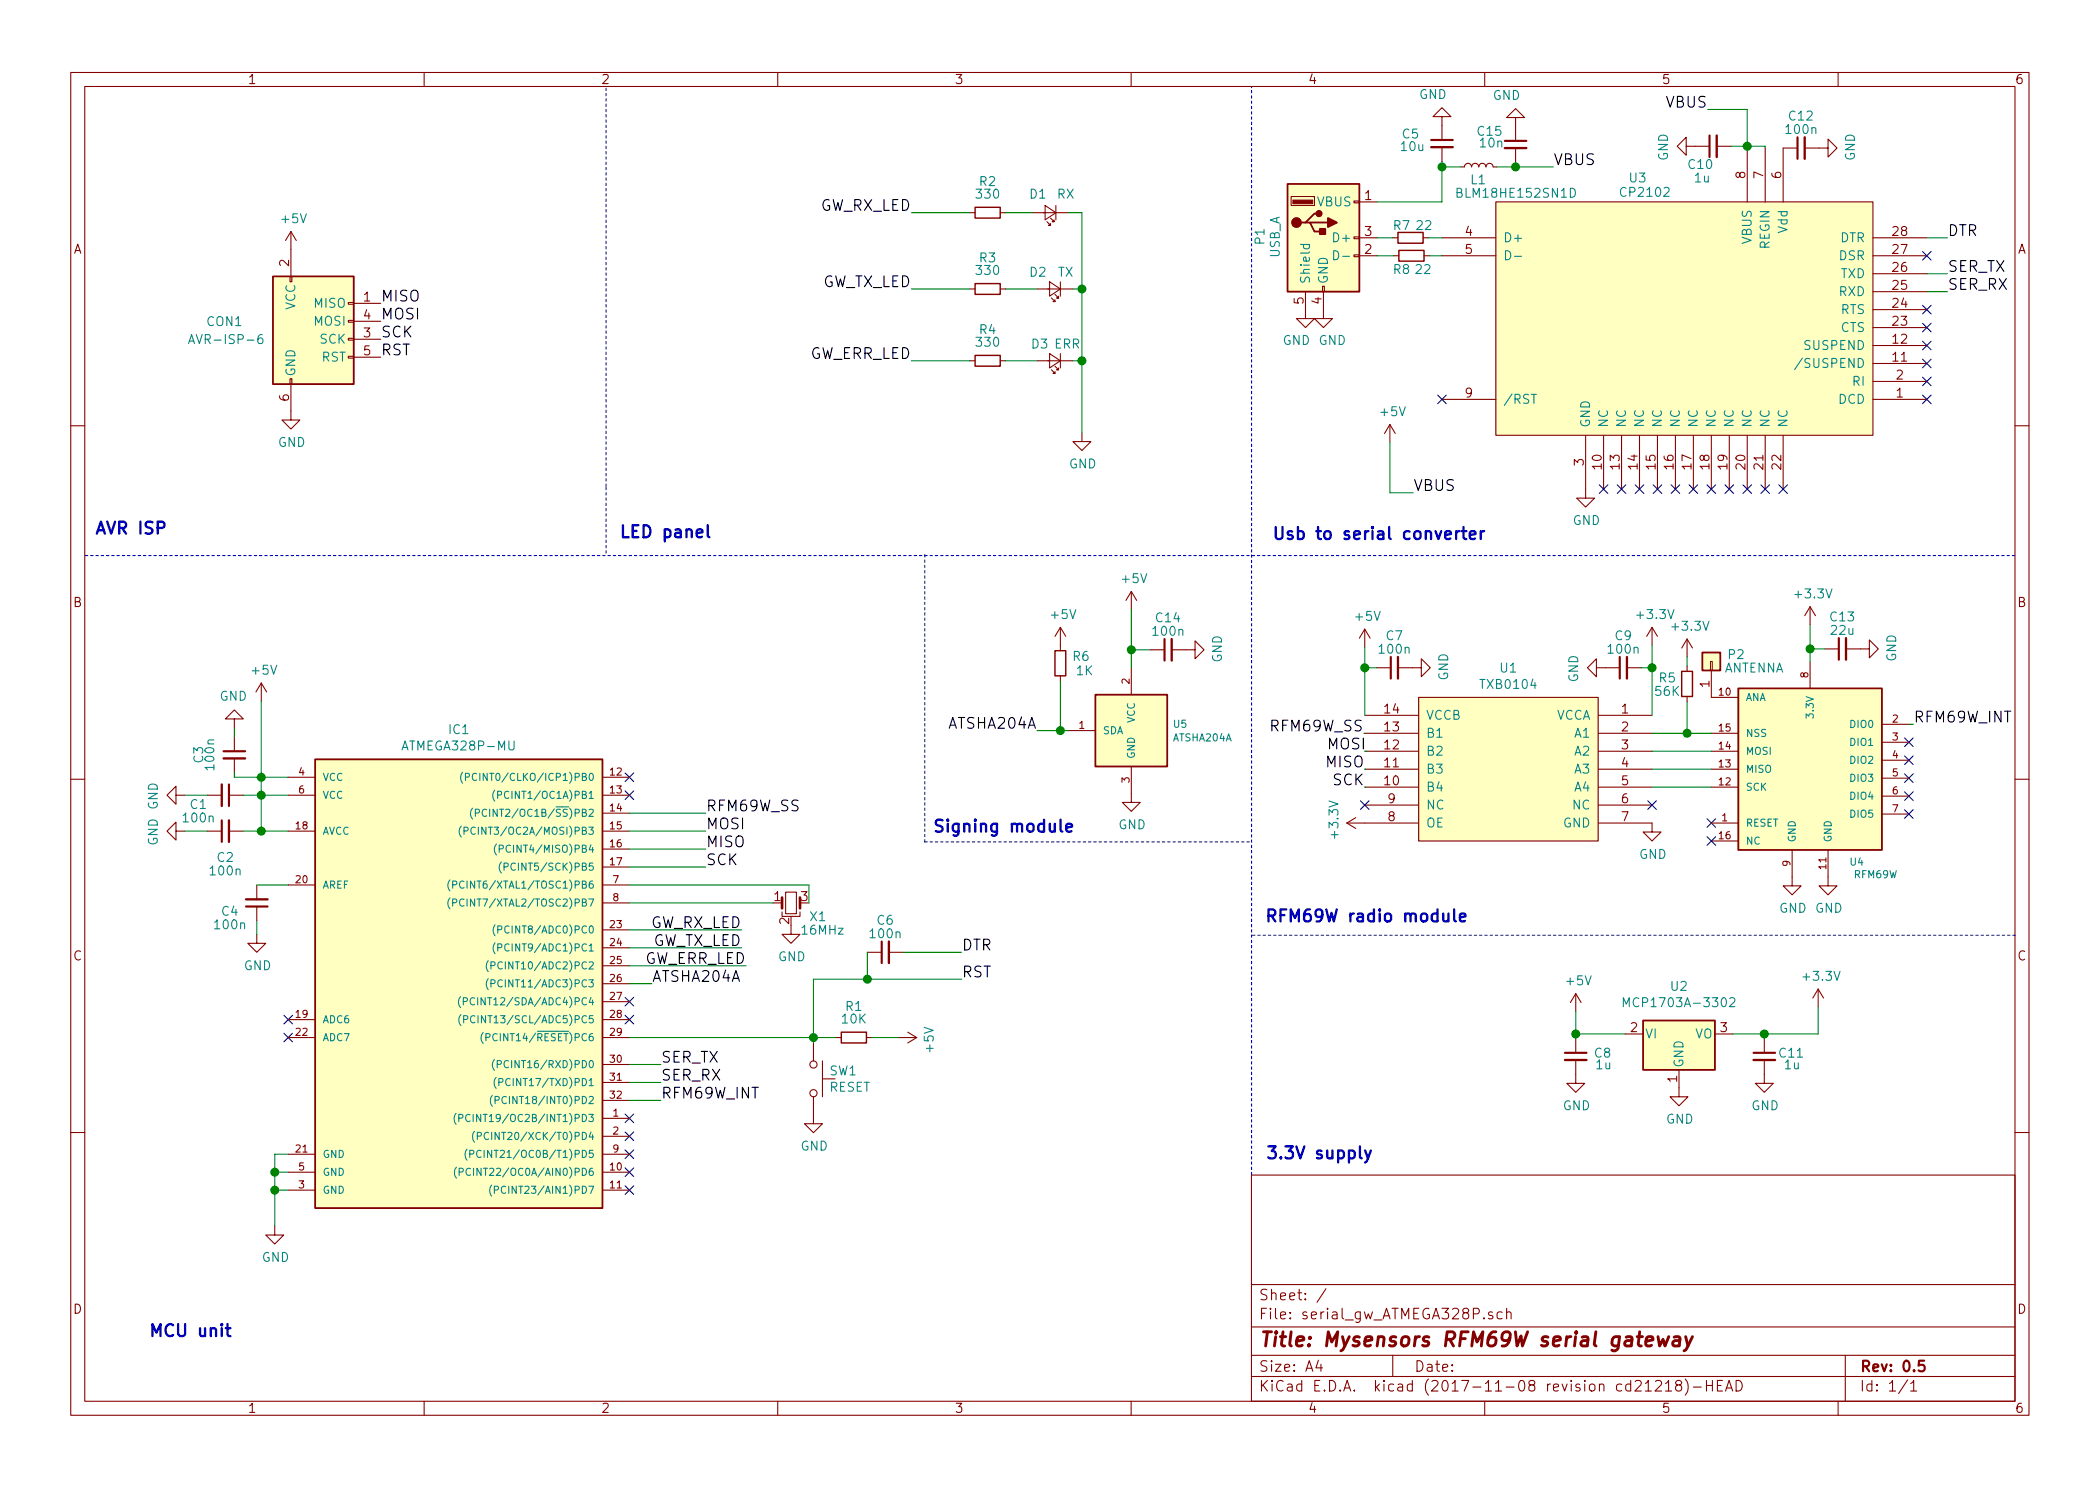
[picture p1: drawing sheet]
EESchema Schematic File Version 4
EELAYER 26 0
EELAYER END
$Descr A4 11693 8268
encoding utf-8
Sheet 1 1
Title "Mysensors RFM69W serial gateway"
Date ""
Rev "0.5"
Comp ""
Comment1 ""
Comment2 ""
Comment3 ""
Comment4 ""
$EndDescr
Text Notes 7080 3010 0    67   ~ 13
Usb to serial converter
$Comp
L serial_gw_ATMEGA328P-archive:Crystal_GND2_Small X1
U 1 1
P 4405 5020
F 0 "X1" H 4555 4945 50  0000 C CNN
F 1 "16MHz" H 4580 4870 50  0000 C CNN
F 2 "myfootprints:ZTTCS-3" H 4405 5148 50  0001 C CNN
F 3 "" H 4405 5020 50  0000 C CNN
	1    4405 5020
	1    0    0    -1  
$EndComp
$Comp
L serial_gw_ATMEGA328P-archive:GND #PWR01
U 1 1
P 4405 5145
F 0 "#PWR01" H 4405 4895 50  0001 C CNN
F 1 "GND" H 4410 4972 50  0000 C CNN
F 2 "" H 4405 5145 50  0000 C CNN
F 3 "" H 4405 5145 50  0000 C CNN
	1    4405 5145
	1    0    0    -1  
$EndComp
$Comp
L serial_gw_ATMEGA328P-archive:C_Small C4
U 1 1
P 1430 5020
F 0 "C4" H 1580 5070 50  0000 C CNN
F 1 "100n" H 1580 5145 50  0000 C CNN
F 2 "Capacitors_SMD:C_0603_HandSoldering" H 1522 4929 50  0001 L CNN
F 3 "" H 1430 5020 50  0000 C CNN
	1    1430 5020
	-1   0    0    1   
$EndComp
$Comp
L serial_gw_ATMEGA328P-archive:GND #PWR02
U 1 1
P 1430 5195
F 0 "#PWR02" H 1430 4945 50  0001 C CNN
F 1 "GND" H 1435 5022 50  0000 C CNN
F 2 "" H 1430 5195 50  0000 C CNN
F 3 "" H 1430 5195 50  0000 C CNN
	1    1430 5195
	1    0    0    -1  
$EndComp
$Comp
L serial_gw_ATMEGA328P-archive:C_Small C2
U 1 1
P 1255 4620
F 0 "C2" V 1105 4620 50  0000 C CNN
F 1 "100n" V 1030 4620 50  0000 C CNN
F 2 "Capacitors_SMD:C_0603_HandSoldering" H 1347 4529 50  0001 L CNN
F 3 "" H 1255 4620 50  0000 C CNN
	1    1255 4620
	0    -1   -1   0   
$EndComp
$Comp
L serial_gw_ATMEGA328P-archive:C_Small C1
U 1 1
P 1255 4420
F 0 "C1" V 1305 4270 50  0000 C CNN
F 1 "100n" V 1380 4270 50  0000 C CNN
F 2 "Capacitors_SMD:C_0603_HandSoldering" H 1347 4329 50  0001 L CNN
F 3 "" H 1255 4420 50  0000 C CNN
	1    1255 4420
	0    1    1    0   
$EndComp
$Comp
L serial_gw_ATMEGA328P-archive:C_Small C3
U 1 1
P 1305 4195
F 0 "C3" V 1105 4195 50  0000 C CNN
F 1 "100n" V 1167 4195 50  0000 C CNN
F 2 "Capacitors_SMD:C_0603_HandSoldering" H 1397 4104 50  0001 L CNN
F 3 "" H 1305 4195 50  0000 C CNN
	1    1305 4195
	1    0    0    -1  
$EndComp
$Comp
L serial_gw_ATMEGA328P-archive:GND #PWR03
U 1 1
P 1305 4045
F 0 "#PWR03" H 1305 3795 50  0001 C CNN
F 1 "GND" H 1310 3872 50  0000 C CNN
F 2 "" H 1305 4045 50  0000 C CNN
F 3 "" H 1305 4045 50  0000 C CNN
	1    1305 4045
	-1   0    0    1   
$EndComp
$Comp
L serial_gw_ATMEGA328P-archive:GND #PWR04
U 1 1
P 1030 4420
F 0 "#PWR04" H 1030 4170 50  0001 C CNN
F 1 "GND" H 1035 4247 50  0000 C CNN
F 2 "" H 1030 4420 50  0000 C CNN
F 3 "" H 1030 4420 50  0000 C CNN
	1    1030 4420
	0    1    1    0   
$EndComp
$Comp
L serial_gw_ATMEGA328P-archive:GND #PWR05
U 1 1
P 1030 4620
F 0 "#PWR05" H 1030 4370 50  0001 C CNN
F 1 "GND" H 1035 4447 50  0000 C CNN
F 2 "" H 1030 4620 50  0000 C CNN
F 3 "" H 1030 4620 50  0000 C CNN
	1    1030 4620
	0    1    1    0   
$EndComp
$Comp
L serial_gw_ATMEGA328P-archive:GND #PWR06
U 1 1
P 1530 6820
F 0 "#PWR06" H 1530 6570 50  0001 C CNN
F 1 "GND" H 1535 6647 50  0000 C CNN
F 2 "" H 1530 6820 50  0000 C CNN
F 3 "" H 1530 6820 50  0000 C CNN
	1    1530 6820
	1    0    0    -1  
$EndComp
$Comp
L serial_gw_ATMEGA328P-archive:R_Small R1
U 1 1
P 4755 5770
F 0 "R1" V 4580 5770 50  0000 C CNN
F 1 "10K" V 4650 5770 50  0000 C CNN
F 2 "Resistors_SMD:R_0603_HandSoldering" V 4651 5770 50  0001 C CNN
F 3 "" H 4755 5770 50  0000 C CNN
	1    4755 5770
	0    1    1    0   
$EndComp
$Comp
L serial_gw_ATMEGA328P-archive:+5V #PWR07
U 1 1
P 1455 3895
F 0 "#PWR07" H 1455 3745 50  0001 C CNN
F 1 "+5V" H 1470 4068 50  0000 C CNN
F 2 "" H 1455 3895 50  0000 C CNN
F 3 "" H 1455 3895 50  0000 C CNN
	1    1455 3895
	1    0    0    -1  
$EndComp
$Comp
L serial_gw_ATMEGA328P-archive:+5V #PWR08
U 1 1
P 5005 5770
F 0 "#PWR08" H 5005 5620 50  0001 C CNN
F 1 "+5V" H 5020 5943 50  0000 C CNN
F 2 "" H 5005 5770 50  0000 C CNN
F 3 "" H 5005 5770 50  0000 C CNN
	1    5005 5770
	0    1    1    0   
$EndComp
$Comp
L serial_gw_ATMEGA328P-archive:GND #PWR09
U 1 1
P 4530 6200
F 0 "#PWR09" H 4530 5950 50  0001 C CNN
F 1 "GND" H 4535 6027 50  0000 C CNN
F 2 "" H 4530 6200 50  0000 C CNN
F 3 "" H 4530 6200 50  0000 C CNN
	1    4530 6200
	1    0    0    -1  
$EndComp
Text Label 3680 5920 0    60   ~ 0
SER_TX
Text Label 3680 6020 0    60   ~ 0
SER_RX
Text Label 3930 4520 0    60   ~ 0
RFM69W_SS
Text Label 3930 4620 0    60   ~ 0
MOSI
Text Label 3930 4720 0    60   ~ 0
MISO
Text Label 3930 4820 0    60   ~ 0
SCK
Text Label 3680 6120 0    60   ~ 0
RFM69W_INT
$Comp
L serial_gw_ATMEGA328P-archive:+5V #PWR010
U 1 1
P 7600 3595
F 0 "#PWR010" H 7600 3445 50  0001 C CNN
F 1 "+5V" H 7615 3768 50  0000 C CNN
F 2 "" H 7600 3595 50  0000 C CNN
F 3 "" H 7600 3595 50  0000 C CNN
	1    7600 3595
	1    0    0    -1  
$EndComp
Text Notes 7040 5140 0    67   ~ 13
RFM69W radio module
$Comp
L serial_gw_ATMEGA328P-archive:GND #PWR011
U 1 1
P 9350 6050
F 0 "#PWR011" H 9350 5800 50  0001 C CNN
F 1 "GND" H 9355 5877 50  0000 C CNN
F 2 "" H 9350 6050 50  0000 C CNN
F 3 "" H 9350 6050 50  0000 C CNN
	1    9350 6050
	1    0    0    -1  
$EndComp
$Comp
L serial_gw_ATMEGA328P-archive:GND #PWR012
U 1 1
P 9825 5975
F 0 "#PWR012" H 9825 5725 50  0001 C CNN
F 1 "GND" H 9830 5802 50  0000 C CNN
F 2 "" H 9825 5975 50  0000 C CNN
F 3 "" H 9825 5975 50  0000 C CNN
	1    9825 5975
	1    0    0    -1  
$EndComp
$Comp
L serial_gw_ATMEGA328P-archive:+3.3V #PWR013
U 1 1
P 10125 5600
F 0 "#PWR013" H 10125 5450 50  0001 C CNN
F 1 "+3.3V" H 10140 5773 50  0000 C CNN
F 2 "" H 10125 5600 50  0000 C CNN
F 3 "" H 10125 5600 50  0000 C CNN
	1    10125 5600
	1    0    0    -1  
$EndComp
$Comp
L serial_gw_ATMEGA328P-archive:+5V #PWR014
U 1 1
P 8775 5625
F 0 "#PWR014" H 8775 5475 50  0001 C CNN
F 1 "+5V" H 8790 5798 50  0000 C CNN
F 2 "" H 8775 5625 50  0000 C CNN
F 3 "" H 8775 5625 50  0000 C CNN
	1    8775 5625
	1    0    0    -1  
$EndComp
Text Notes 7045 6460 0    67   ~ 13
3.3V supply
$Comp
L serial_gw_ATMEGA328P-archive:+5V #PWR015
U 1 1
P 1620 1380
F 0 "#PWR015" H 1620 1230 50  0001 C CNN
F 1 "+5V" H 1635 1553 50  0000 C CNN
F 2 "" H 1620 1380 50  0000 C CNN
F 3 "" H 1620 1380 50  0000 C CNN
	1    1620 1380
	1    0    0    -1  
$EndComp
$Comp
L serial_gw_ATMEGA328P-archive:GND #PWR016
U 1 1
P 1620 2280
F 0 "#PWR016" H 1620 2030 50  0001 C CNN
F 1 "GND" H 1625 2107 50  0000 C CNN
F 2 "" H 1620 2280 50  0000 C CNN
F 3 "" H 1620 2280 50  0000 C CNN
	1    1620 2280
	1    0    0    -1  
$EndComp
Text Label 2120 1780 0    60   ~ 0
MOSI
Text Label 2120 1980 0    60   ~ 0
RST
Text Label 2120 1880 0    60   ~ 0
SCK
Text Label 2120 1680 0    60   ~ 0
MISO
Text Label 5355 5445 0    60   ~ 0
RST
NoConn ~ 3505 4320
NoConn ~ 3505 4420
NoConn ~ 3505 5570
NoConn ~ 3505 5670
NoConn ~ 3505 6220
NoConn ~ 3505 6320
NoConn ~ 3505 6420
NoConn ~ 3505 6520
NoConn ~ 3505 6620
NoConn ~ 1605 5670
NoConn ~ 1605 5770
$Comp
L serial_gw_ATMEGA328P-archive:LED_Small D1
U 1 1
P 5850 1175
F 0 "D1" H 5920 1075 50  0000 C CNN
F 1 "RX" H 5765 1075 50  0000 C CNN
F 2 "LEDs:LED_0603" H 5850 1318 50  0001 C CNN
F 3 "" V 5850 1175 50  0000 C CNN
	1    5850 1175
	-1   0    0    1   
$EndComp
$Comp
L serial_gw_ATMEGA328P-archive:LED_Small D2
U 1 1
P 5875 1600
F 0 "D2" H 5970 1510 50  0000 C CNN
F 1 "TX" H 5815 1510 50  0000 C CNN
F 2 "LEDs:LED_0603" V 5875 1600 50  0001 C CNN
F 3 "" V 5875 1600 50  0000 C CNN
	1    5875 1600
	-1   0    0    1   
$EndComp
$Comp
L serial_gw_ATMEGA328P-archive:R_Small R2
U 1 1
P 5500 1175
F 0 "R2" V 5325 1175 50  0000 C CNN
F 1 "330" V 5395 1175 50  0000 C CNN
F 2 "Resistors_SMD:R_0603_HandSoldering" V 5396 1175 50  0001 C CNN
F 3 "" H 5500 1175 50  0000 C CNN
	1    5500 1175
	0    1    1    0   
$EndComp
$Comp
L serial_gw_ATMEGA328P-archive:R_Small R3
U 1 1
P 5500 1600
F 0 "R3" V 5325 1600 50  0000 C CNN
F 1 "330" V 5395 1600 50  0000 C CNN
F 2 "Resistors_SMD:R_0603_HandSoldering" V 5396 1600 50  0001 C CNN
F 3 "" H 5500 1600 50  0000 C CNN
	1    5500 1600
	0    1    1    0   
$EndComp
$Comp
L serial_gw_ATMEGA328P-archive:LED_Small D3
U 1 1
P 5875 2000
F 0 "D3" H 5960 1910 50  0000 C CNN
F 1 "ERR" H 5805 1910 50  0000 C CNN
F 2 "LEDs:LED_0603" V 5875 2000 50  0001 C CNN
F 3 "" V 5875 2000 50  0000 C CNN
	1    5875 2000
	-1   0    0    1   
$EndComp
$Comp
L serial_gw_ATMEGA328P-archive:R_Small R4
U 1 1
P 5500 2000
F 0 "R4" V 5325 2000 50  0000 C CNN
F 1 "330" V 5395 2000 50  0000 C CNN
F 2 "Resistors_SMD:R_0603_HandSoldering" V 5396 2000 50  0001 C CNN
F 3 "" H 5500 2000 50  0000 C CNN
	1    5500 2000
	0    1    1    0   
$EndComp
Text Label 5075 1175 2    60   ~ 0
GW_RX_LED
Text Label 5075 1600 2    60   ~ 0
GW_TX_LED
Text Label 5075 2000 2    60   ~ 0
GW_ERR_LED
Text Label 4130 5170 2    60   ~ 0
GW_RX_LED
Text Label 4130 5270 2    60   ~ 0
GW_TX_LED
Text Label 4155 5370 2    60   ~ 0
GW_ERR_LED
$Comp
L serial_gw_ATMEGA328P-archive:GND #PWR017
U 1 1
P 6025 2400
F 0 "#PWR017" H 6025 2150 50  0001 C CNN
F 1 "GND" H 6030 2227 50  0000 C CNN
F 2 "" H 6025 2400 50  0000 C CNN
F 3 "" H 6025 2400 50  0000 C CNN
	1    6025 2400
	1    0    0    -1  
$EndComp
$Comp
L serial_gw_ATMEGA328P-archive:C_Small C6
U 1 1
P 4930 5295
F 0 "C6" V 5105 5295 50  0000 C CNN
F 1 "100n" V 5030 5295 50  0000 C CNN
F 2 "Capacitors_SMD:C_0603_HandSoldering" H 5022 5204 50  0001 L CNN
F 3 "" H 4930 5295 50  0000 C CNN
	1    4930 5295
	0    -1   -1   0   
$EndComp
Text Label 5355 5295 0    60   ~ 0
DTR
Text Notes 525  2980 0    67   ~ 13
AVR ISP
Text Notes 3445 3000 0    67   ~ 13
LED panel
Text Notes 825  7450 0    67   ~ 13
MCU unit
$Comp
L serial_gw_ATMEGA328P-archive:SW_Push SW1
U 1 1
P 4530 6000
F 0 "SW1" V 4484 6087 50  0000 L CNN
F 1 "RESET" V 4575 6087 50  0000 L CNN
F 2 "Buttons_Switches_SMD:SW_SPST_EVQPE1" H 4530 6200 50  0001 C CNN
F 3 "" H 4530 6200 50  0000 C CNN
	1    4530 6000
	0    1    1    0   
$EndComp
$Comp
L serial_gw_ATMEGA328P-archive:CP2102 U3
U 1 1
P 9380 1765
F 0 "U3" H 9120 2550 50  0000 C CNN
F 1 "CP2102" H 9160 2470 50  0000 C CNN
F 2 "Housings_DFN_QFN:QFN-28-1EP_5x5mm_Pitch0.5mm" H 9380 1765 60  0001 C CNN
F 3 "" H 9380 1765 60  0001 C CNN
	1    9380 1765
	1    0    0    -1  
$EndComp
$Comp
L serial_gw_ATMEGA328P-archive:TXB0104PWR U1
U 1 1
P 8400 4275
F 0 "U1" H 8400 4840 50  0000 C CNN
F 1 "TXB0104" H 8400 4749 50  0000 C CNN
F 2 "Housings_SSOP:TSSOP-14_4.4x5mm_Pitch0.65mm" H 8400 4275 60  0001 C CNN
F 3 "" H 8400 4275 60  0001 C CNN
	1    8400 4275
	-1   0    0    -1  
$EndComp
$Comp
L serial_gw_ATMEGA328P-archive:R_Small R5
U 1 1
P 9395 3800
F 0 "R5" H 9505 3770 50  0000 C CNN
F 1 "56K" H 9505 3845 50  0000 C CNN
F 2 "Resistors_SMD:R_0603_HandSoldering" V 9291 3800 50  0001 C CNN
F 3 "" H 9395 3800 50  0000 C CNN
	1    9395 3800
	-1   0    0    1   
$EndComp
$Comp
L serial_gw_ATMEGA328P-archive:+3.3V #PWR018
U 1 1
P 7600 4575
F 0 "#PWR018" H 7600 4425 50  0001 C CNN
F 1 "+3.3V" H 7615 4748 50  0000 C CNN
F 2 "" H 7600 4575 50  0000 C CNN
F 3 "" H 7600 4575 50  0000 C CNN
	1    7600 4575
	0    -1   -1   0   
$EndComp
$Comp
L serial_gw_ATMEGA328P-archive:GND #PWR019
U 1 1
P 9200 4575
F 0 "#PWR019" H 9200 4325 50  0001 C CNN
F 1 "GND" H 9205 4402 50  0000 C CNN
F 2 "" H 9200 4575 50  0000 C CNN
F 3 "" H 9200 4575 50  0000 C CNN
	1    9200 4575
	1    0    0    -1  
$EndComp
$Comp
L serial_gw_ATMEGA328P-archive:+3.3V #PWR020
U 1 1
P 9200 3585
F 0 "#PWR020" H 9200 3435 50  0001 C CNN
F 1 "+3.3V" H 9215 3758 50  0000 C CNN
F 2 "" H 9200 3585 50  0000 C CNN
F 3 "" H 9200 3585 50  0000 C CNN
	1    9200 3585
	1    0    0    -1  
$EndComp
$Comp
L serial_gw_ATMEGA328P-archive:C_Small C7
U 1 1
P 7765 3710
F 0 "C7" V 7940 3710 50  0000 C CNN
F 1 "100n" V 7865 3710 50  0000 C CNN
F 2 "Capacitors_SMD:C_0603_HandSoldering" H 7857 3619 50  0001 L CNN
F 3 "" H 7765 3710 50  0000 C CNN
	1    7765 3710
	0    -1   -1   0   
$EndComp
$Comp
L serial_gw_ATMEGA328P-archive:C_Small C9
U 1 1
P 9040 3710
F 0 "C9" V 9215 3710 50  0000 C CNN
F 1 "100n" V 9140 3710 50  0000 C CNN
F 2 "Capacitors_SMD:C_0603_HandSoldering" H 9132 3619 50  0001 L CNN
F 3 "" H 9040 3710 50  0000 C CNN
	1    9040 3710
	0    -1   -1   0   
$EndComp
$Comp
L serial_gw_ATMEGA328P-archive:GND #PWR021
U 1 1
P 7865 3710
F 0 "#PWR021" H 7865 3460 50  0001 C CNN
F 1 "GND" H 7870 3537 50  0000 C CNN
F 2 "" H 7865 3710 50  0000 C CNN
F 3 "" H 7865 3710 50  0000 C CNN
	1    7865 3710
	0    -1   -1   0   
$EndComp
$Comp
L serial_gw_ATMEGA328P-archive:GND #PWR022
U 1 1
P 8940 3710
F 0 "#PWR022" H 8940 3460 50  0001 C CNN
F 1 "GND" H 8945 3537 50  0000 C CNN
F 2 "" H 8940 3710 50  0000 C CNN
F 3 "" H 8940 3710 50  0000 C CNN
	1    8940 3710
	0    1    1    0   
$EndComp
$Comp
L serial_gw_ATMEGA328P-archive:GND #PWR023
U 1 1
P 9980 4875
F 0 "#PWR023" H 9980 4625 50  0001 C CNN
F 1 "GND" H 9985 4702 50  0000 C CNN
F 2 "" H 9980 4875 50  0000 C CNN
F 3 "" H 9980 4875 50  0000 C CNN
	1    9980 4875
	1    0    0    -1  
$EndComp
$Comp
L serial_gw_ATMEGA328P-archive:GND #PWR024
U 1 1
P 10180 4875
F 0 "#PWR024" H 10180 4625 50  0001 C CNN
F 1 "GND" H 10185 4702 50  0000 C CNN
F 2 "" H 10180 4875 50  0000 C CNN
F 3 "" H 10180 4875 50  0000 C CNN
	1    10180 4875
	1    0    0    -1  
$EndComp
$Comp
L serial_gw_ATMEGA328P-archive:+3.3V #PWR025
U 1 1
P 10080 3470
F 0 "#PWR025" H 10080 3320 50  0001 C CNN
F 1 "+3.3V" H 10095 3643 50  0000 C CNN
F 2 "" H 10080 3470 50  0000 C CNN
F 3 "" H 10080 3470 50  0000 C CNN
	1    10080 3470
	1    0    0    -1  
$EndComp
$Comp
L serial_gw_ATMEGA328P-archive:C_Small C13
U 1 1
P 10260 3605
F 0 "C13" V 10435 3605 50  0000 C CNN
F 1 "22u" V 10360 3605 50  0000 C CNN
F 2 "Capacitors_SMD:C_0603_HandSoldering" H 10352 3514 50  0001 L CNN
F 3 "" H 10260 3605 50  0000 C CNN
	1    10260 3605
	0    -1   -1   0   
$EndComp
$Comp
L serial_gw_ATMEGA328P-archive:GND #PWR026
U 1 1
P 10360 3605
F 0 "#PWR026" H 10360 3355 50  0001 C CNN
F 1 "GND" H 10365 3432 50  0000 C CNN
F 2 "" H 10360 3605 50  0000 C CNN
F 3 "" H 10360 3605 50  0000 C CNN
	1    10360 3605
	0    -1   -1   0   
$EndComp
$Comp
L serial_gw_ATMEGA328P-archive:USB_A P1
U 1 1
P 7370 1315
F 0 "P1" V 7015 1270 50  0000 L CNN
F 1 "USB_A" V 7100 1200 50  0000 L CNN
F 2 "myfootprints:USB_A_bottom" V 7306 1503 50  0001 L CNN
F 3 "" V 7320 1215 50  0000 C CNN
	1    7370 1315
	1    0    0    -1  
$EndComp
$Comp
L serial_gw_ATMEGA328P-archive:GND #PWR027
U 1 1
P 7270 1715
F 0 "#PWR027" H 7270 1465 50  0001 C CNN
F 1 "GND" H 7220 1545 50  0000 C CNN
F 2 "" H 7270 1715 50  0000 C CNN
F 3 "" H 7270 1715 50  0000 C CNN
	1    7270 1715
	1    0    0    -1  
$EndComp
Text Label 9510 600  2    60   ~ 0
VBUS
$Comp
L serial_gw_ATMEGA328P-archive:C_Small C12
U 1 1
P 10030 815
F 0 "C12" V 10205 815 50  0000 C CNN
F 1 "100n" V 10130 815 50  0000 C CNN
F 2 "Capacitors_SMD:C_0603_HandSoldering" H 10122 724 50  0001 L CNN
F 3 "" H 10030 815 50  0000 C CNN
	1    10030 815 
	0    -1   -1   0   
$EndComp
$Comp
L serial_gw_ATMEGA328P-archive:GND #PWR028
U 1 1
P 10130 815
F 0 "#PWR028" H 10130 565 50  0001 C CNN
F 1 "GND" H 10135 642 50  0000 C CNN
F 2 "" H 10130 815 50  0000 C CNN
F 3 "" H 10130 815 50  0000 C CNN
	1    10130 815 
	0    -1   -1   0   
$EndComp
NoConn ~ 8930 2715
NoConn ~ 9030 2715
NoConn ~ 9130 2715
NoConn ~ 9230 2715
NoConn ~ 9330 2715
NoConn ~ 9430 2715
NoConn ~ 9530 2715
NoConn ~ 9630 2715
NoConn ~ 9730 2715
NoConn ~ 9830 2715
NoConn ~ 9930 2715
NoConn ~ 10730 1415
NoConn ~ 10730 1715
NoConn ~ 10730 1815
NoConn ~ 10730 1915
NoConn ~ 10730 2015
NoConn ~ 10730 2115
NoConn ~ 10730 2215
$Comp
L serial_gw_ATMEGA328P-archive:C_Small C10
U 1 1
P 9540 805
F 0 "C10" V 9435 875 50  0000 C CNN
F 1 "1u" V 9360 865 50  0000 C CNN
F 2 "Capacitors_SMD:C_0603_HandSoldering" H 9632 714 50  0001 L CNN
F 3 "" H 9540 805 50  0000 C CNN
	1    9540 805 
	0    -1   -1   0   
$EndComp
$Comp
L serial_gw_ATMEGA328P-archive:GND #PWR029
U 1 1
P 9440 805
F 0 "#PWR029" H 9440 555 50  0001 C CNN
F 1 "GND" H 9445 632 50  0000 C CNN
F 2 "" H 9440 805 50  0000 C CNN
F 3 "" H 9440 805 50  0000 C CNN
	1    9440 805 
	0    1    1    0   
$EndComp
$Comp
L serial_gw_ATMEGA328P-archive:GND #PWR030
U 1 1
P 8830 2715
F 0 "#PWR030" H 8830 2465 50  0001 C CNN
F 1 "GND" H 8835 2542 50  0000 C CNN
F 2 "" H 8830 2715 50  0000 C CNN
F 3 "" H 8830 2715 50  0000 C CNN
	1    8830 2715
	1    0    0    -1  
$EndComp
NoConn ~ 8030 2215
$Comp
L serial_gw_ATMEGA328P-archive:GND #PWR031
U 1 1
P 7370 1715
F 0 "#PWR031" H 7370 1465 50  0001 C CNN
F 1 "GND" H 7420 1545 50  0000 C CNN
F 2 "" H 7370 1715 50  0000 C CNN
F 3 "" H 7370 1715 50  0000 C CNN
	1    7370 1715
	1    0    0    -1  
$EndComp
Text Label 10845 1315 0    60   ~ 0
DTR
Text Label 10845 1615 0    60   ~ 0
SER_RX
Text Label 10845 1515 0    60   ~ 0
SER_TX
$Comp
L serial_gw_ATMEGA328P-archive:AVR-ISP-6 CON1
U 1 1
P 1720 1880
F 0 "CON1" H 1250 1980 50  0000 C CNN
F 1 "AVR-ISP-6" H 1260 1880 50  0000 C CNN
F 2 "myfootprints:AVR_ISP_SMT_Small_02x03" V 1200 1920 50  0001 C CNN
F 3 "" H 1695 1880 50  0000 C CNN
	1    1720 1880
	1    0    0    -1  
$EndComp
Text Label 7870 2735 0    60   ~ 0
VBUS
$Comp
L serial_gw_ATMEGA328P-archive:+5V #PWR032
U 1 1
P 7740 2455
F 0 "#PWR032" H 7740 2305 50  0001 C CNN
F 1 "+5V" H 7755 2628 50  0000 C CNN
F 2 "" H 7740 2455 50  0000 C CNN
F 3 "" H 7740 2455 50  0000 C CNN
	1    7740 2455
	1    0    0    -1  
$EndComp
$Comp
L serial_gw_ATMEGA328P-archive:+3.3V #PWR033
U 1 1
P 9395 3650
F 0 "#PWR033" H 9395 3500 50  0001 C CNN
F 1 "+3.3V" H 9410 3823 50  0000 C CNN
F 2 "" H 9395 3650 50  0000 C CNN
F 3 "" H 9395 3650 50  0000 C CNN
	1    9395 3650
	1    0    0    -1  
$EndComp
Text Label 10655 4025 0    60   ~ 0
RFM69W_INT
NoConn ~ 9530 4575
NoConn ~ 10630 4125
NoConn ~ 10630 4225
NoConn ~ 10630 4325
NoConn ~ 10630 4425
NoConn ~ 9200 4475
Text Label 7600 4275 2    60   ~ 0
MISO
Text Label 7595 4075 2    60   ~ 0
RFM69W_SS
Text Label 7610 4175 2    60   ~ 0
MOSI
Text Label 7600 4375 2    60   ~ 0
SCK
$Comp
L serial_gw_ATMEGA328P-archive:Conn_01x01 P2
U 1 1
P 9530 3675
F 0 "P2" V 9565 3485 50  0000 L CNN
F 1 "ANTENNA" V 9490 3270 50  0000 L CNN
F 2 "Pin_Headers:Pin_Header_Straight_1x01_Pitch2.00mm" H 9530 3675 50  0001 C CNN
F 3 "" H 9530 3675 50  0000 C CNN
	1    9530 3675
	0    -1   -1   0   
$EndComp
NoConn ~ 7600 4475
$Comp
L serial_gw_ATMEGA328P-archive:MCP1703A-3002_SOT89 U2
U 1 1
P 9350 5750
F 0 "U2" H 9350 6017 50  0000 C CNN
F 1 "MCP1703A-3302" H 9350 5926 50  0000 C CNN
F 2 "TO_SOT_Packages_SMD:SOT89-3_Housing" H 9400 6000 50  0001 C CNN
F 3 "" H 9350 5700 50  0000 C CNN
	1    9350 5750
	1    0    0    -1  
$EndComp
$Comp
L serial_gw_ATMEGA328P-archive:C_Small C11
U 1 1
P 9825 5875
F 0 "C11" H 9975 5895 50  0000 C CNN
F 1 "1u" H 9980 5830 50  0000 C CNN
F 2 "Capacitors_SMD:C_0603_HandSoldering" H 9917 5784 50  0001 L CNN
F 3 "" H 9825 5875 50  0000 C CNN
	1    9825 5875
	1    0    0    -1  
$EndComp
$Comp
L serial_gw_ATMEGA328P-archive:C_Small C8
U 1 1
P 8775 5875
F 0 "C8" H 8925 5895 50  0000 C CNN
F 1 "1u" H 8930 5830 50  0000 C CNN
F 2 "Capacitors_SMD:C_0603_HandSoldering" H 8867 5784 50  0001 L CNN
F 3 "" H 8775 5875 50  0000 C CNN
	1    8775 5875
	1    0    0    -1  
$EndComp
$Comp
L serial_gw_ATMEGA328P-archive:GND #PWR034
U 1 1
P 8775 5975
F 0 "#PWR034" H 8775 5725 50  0001 C CNN
F 1 "GND" H 8780 5802 50  0000 C CNN
F 2 "" H 8775 5975 50  0000 C CNN
F 3 "" H 8775 5975 50  0000 C CNN
	1    8775 5975
	1    0    0    -1  
$EndComp
$Comp
L serial_gw_ATMEGA328P-archive:ATMEGA328P-MU IC1
U 1 1
P 2505 5420
F 0 "IC1" H 2555 6787 50  0000 C CNN
F 1 "ATMEGA328P-MU" H 2555 6696 50  0000 C CNN
F 2 "Housings_DFN_QFN:QFN-32-1EP_5x5mm_Pitch0.5mm" H 2555 6695 50  0001 C CIN
F 3 "" H 2505 5420 50  0000 C CNN
	1    2505 5420
	1    0    0    -1  
$EndComp
$Comp
L serial_gw_ATMEGA328P-archive:RFM69HW U4
U 1 1
P 10080 4025
F 0 "U4" H 10340 3260 40  0000 C CNN
F 1 "RFM69W" H 10445 3190 40  0000 C CNN
F 2 "mysensors_radios:RFM69HW_SMD_Handsoldering" H 10080 4025 30  0001 C CIN
F 3 "" H 10080 4025 60  0000 C CNN
	1    10080 4025
	1    0    0    -1  
$EndComp
NoConn ~ 10630 4525
NoConn ~ 9530 4675
$Comp
L serial_gw_ATMEGA328P-archive:ATSHA204A U5
U 1 1
P 6500 4060
F 0 "U5" H 6529 4098 40  0000 L CNN
F 1 "ATSHA204A" H 6529 4022 40  0000 L CNN
F 2 "TO_SOT_Packages_SMD:SOT-23" H 6250 4060 30  0001 C CIN
F 3 "" H 6500 4060 60  0000 C CNN
	1    6500 4060
	1    0    0    -1  
$EndComp
$Comp
L serial_gw_ATMEGA328P-archive:C_Small C14
U 1 1
P 6505 3610
F 0 "C14" V 6680 3610 50  0000 C CNN
F 1 "100n" V 6605 3610 50  0000 C CNN
F 2 "Capacitors_SMD:C_0603_HandSoldering" H 6597 3519 50  0001 L CNN
F 3 "" H 6505 3610 50  0000 C CNN
	1    6505 3610
	0    -1   -1   0   
$EndComp
$Comp
L serial_gw_ATMEGA328P-archive:+5V #PWR035
U 1 1
P 6300 3385
F 0 "#PWR035" H 6300 3235 50  0001 C CNN
F 1 "+5V" H 6315 3558 50  0000 C CNN
F 2 "" H 6300 3385 50  0000 C CNN
F 3 "" H 6300 3385 50  0000 C CNN
	1    6300 3385
	1    0    0    -1  
$EndComp
$Comp
L serial_gw_ATMEGA328P-archive:GND #PWR036
U 1 1
P 6605 3610
F 0 "#PWR036" H 6605 3360 50  0001 C CNN
F 1 "GND" H 6610 3437 50  0000 C CNN
F 2 "" H 6605 3610 50  0000 C CNN
F 3 "" H 6605 3610 50  0000 C CNN
	1    6605 3610
	0    -1   -1   0   
$EndComp
$Comp
L serial_gw_ATMEGA328P-archive:GND #PWR037
U 1 1
P 6300 4410
F 0 "#PWR037" H 6300 4160 50  0001 C CNN
F 1 "GND" H 6305 4237 50  0000 C CNN
F 2 "" H 6300 4410 50  0000 C CNN
F 3 "" H 6300 4410 50  0000 C CNN
	1    6300 4410
	1    0    0    -1  
$EndComp
Text Label 5775 4060 2    60   ~ 0
ATSHA204A
$Comp
L serial_gw_ATMEGA328P-archive:R_Small R6
U 1 1
P 5905 3685
F 0 "R6" H 5790 3650 50  0000 C CNN
F 1 "1K" H 5770 3730 50  0000 C CNN
F 2 "Resistors_SMD:R_0603_HandSoldering" V 5801 3685 50  0001 C CNN
F 3 "" H 5905 3685 50  0000 C CNN
	1    5905 3685
	-1   0    0    1   
$EndComp
$Comp
L serial_gw_ATMEGA328P-archive:+5V #PWR038
U 1 1
P 5905 3585
F 0 "#PWR038" H 5905 3435 50  0001 C CNN
F 1 "+5V" H 5920 3758 50  0000 C CNN
F 2 "" H 5905 3585 50  0000 C CNN
F 3 "" H 5905 3585 50  0000 C CNN
	1    5905 3585
	1    0    0    -1  
$EndComp
Text Label 3630 5470 0    60   ~ 0
ATSHA204A
Text Notes 5190 4640 0    67   ~ 13
Signing module
Text Label 8650 920  0    60   ~ 0
VBUS
Wire Wire Line
	3505 5020 4305 5020
Wire Wire Line
	3505 4920 4505 4920
Wire Wire Line
	4505 4920 4505 5020
Wire Wire Line
	1605 4920 1430 4920
Wire Wire Line
	1430 5120 1430 5195
Wire Wire Line
	1355 4620 1455 4620
Wire Wire Line
	1455 3895 1455 4320
Wire Wire Line
	1355 4420 1455 4420
Connection ~ 1455 4420
Wire Wire Line
	1305 4320 1455 4320
Connection ~ 1455 4320
Connection ~ 1455 4620
Wire Wire Line
	1305 4320 1305 4295
Wire Wire Line
	1155 4620 1030 4620
Wire Wire Line
	1155 4420 1030 4420
Wire Wire Line
	1305 4045 1305 4095
Wire Wire Line
	1605 6420 1530 6420
Wire Wire Line
	1530 6420 1530 6520
Wire Wire Line
	1605 6620 1530 6620
Connection ~ 1530 6620
Wire Wire Line
	1605 6520 1530 6520
Connection ~ 1530 6520
Wire Wire Line
	4855 5770 5005 5770
Wire Wire Line
	3505 5770 4530 5770
Connection ~ 4530 5770
Wire Wire Line
	3505 5920 3680 5920
Wire Wire Line
	3505 6020 3680 6020
Wire Wire Line
	3505 4820 3930 4820
Wire Wire Line
	3505 4720 3930 4720
Wire Wire Line
	3505 4620 3930 4620
Wire Wire Line
	3505 4520 3930 4520
Wire Wire Line
	3505 6120 3680 6120
Wire Notes Line
	6975 5200 11225 5200
Wire Wire Line
	9650 5750 9825 5750
Wire Wire Line
	9825 5750 9825 5775
Wire Wire Line
	10125 5750 10125 5600
Connection ~ 9825 5750
Wire Wire Line
	9050 5750 8775 5750
Wire Wire Line
	8775 5625 8775 5750
Wire Wire Line
	4530 5445 4830 5445
Wire Wire Line
	5775 1600 5600 1600
Wire Wire Line
	5750 1175 5600 1175
Wire Wire Line
	5775 2000 5600 2000
Wire Wire Line
	5950 1175 6025 1175
Wire Wire Line
	6025 2000 5975 2000
Wire Wire Line
	5975 1600 6025 1600
Wire Wire Line
	5400 1175 5075 1175
Wire Wire Line
	5400 1600 5075 1600
Wire Wire Line
	5400 2000 5075 2000
Wire Wire Line
	3505 5170 4130 5170
Wire Wire Line
	3505 5270 4130 5270
Wire Wire Line
	3505 5370 4155 5370
Wire Wire Line
	6025 1175 6025 1600
Connection ~ 6025 1600
Connection ~ 6025 2000
Wire Wire Line
	4830 5295 4830 5445
Connection ~ 4830 5445
Wire Wire Line
	5030 5295 5355 5295
Wire Notes Line
	3375 2700 3375 475 
Wire Wire Line
	4530 5445 4530 5770
Wire Wire Line
	9200 3585 9200 3710
Wire Wire Line
	7600 3595 7600 3710
Wire Wire Line
	9140 3710 9200 3710
Connection ~ 9200 3710
Wire Wire Line
	7665 3710 7600 3710
Connection ~ 7600 3710
Wire Wire Line
	10080 3470 10080 3605
Wire Wire Line
	10160 3605 10080 3605
Connection ~ 10080 3605
Wire Wire Line
	9730 600  9730 805 
Wire Wire Line
	9830 805  9830 815 
Wire Wire Line
	9640 805  9730 805 
Connection ~ 9730 805 
Wire Notes Line
	475  3085 11220 3085
Wire Wire Line
	10730 1315 10845 1315
Wire Wire Line
	10730 1515 10845 1515
Wire Wire Line
	10730 1615 10845 1615
Wire Notes Line
	3375 2705 3375 3085
Wire Wire Line
	9730 600  9510 600 
Wire Wire Line
	7740 2735 7870 2735
Wire Wire Line
	9200 4075 9395 4075
Wire Wire Line
	9530 4175 9200 4175
Wire Wire Line
	9395 3900 9395 4075
Connection ~ 9395 4075
Wire Wire Line
	9395 3700 9395 3650
Wire Wire Line
	10630 4025 10655 4025
Wire Wire Line
	7600 4075 7595 4075
Wire Wire Line
	7600 4175 7610 4175
Wire Notes Line
	6970 6535 6970 475 
Connection ~ 8775 5750
Wire Wire Line
	9200 4275 9530 4275
Wire Wire Line
	9200 4375 9530 4375
Wire Wire Line
	6300 3385 6300 3610
Wire Wire Line
	6405 3610 6300 3610
Connection ~ 6300 3610
Wire Wire Line
	5775 4060 5905 4060
Wire Wire Line
	5905 3785 5905 4060
Connection ~ 5905 4060
Wire Wire Line
	3505 5470 3630 5470
Wire Notes Line
	5150 3080 5150 4680
Wire Notes Line
	5150 4680 6970 4680
Wire Wire Line
	8030 1115 7670 1115
Wire Wire Line
	8030 890  8030 920 
$Comp
L serial_gw_ATMEGA328P-archive:L_Small L1
U 1 1
P 8235 920
F 0 "L1" V 8160 870 50  0000 L CNN
F 1 "BLM18HE152SN1D" V 8085 785 50  0000 L CNN
F 2 "Resistors_SMD:R_0603_HandSoldering" H 8235 920 50  0001 C CNN
F 3 "" H 8235 920 50  0001 C CNN
	1    8235 920 
	0    1    -1   0   
$EndComp
Wire Wire Line
	7740 2735 7740 2455
Wire Wire Line
	8030 920  8135 920 
Wire Wire Line
	8335 920  8440 920 
$Comp
L serial_gw_ATMEGA328P-archive:C_Small C5
U 1 1
P 8030 790
F 0 "C5" H 7855 845 50  0000 C CNN
F 1 "10u" H 7865 775 50  0000 C CNN
F 2 "Capacitors_SMD:C_0603_HandSoldering" H 8122 699 50  0001 L CNN
F 3 "" H 8030 790 50  0000 C CNN
	1    8030 790 
	1    0    0    -1  
$EndComp
$Comp
L serial_gw_ATMEGA328P-archive:C_Small C15
U 1 1
P 8440 795
F 0 "C15" H 8295 870 50  0000 C CNN
F 1 "10n" H 8305 805 50  0000 C CNN
F 2 "Capacitors_SMD:C_0603_HandSoldering" H 8532 704 50  0001 L CNN
F 3 "" H 8440 795 50  0000 C CNN
	1    8440 795 
	1    0    0    -1  
$EndComp
Connection ~ 8030 920 
Wire Wire Line
	8440 895  8440 920 
Connection ~ 8440 920 
$Comp
L serial_gw_ATMEGA328P-archive:GND #PWR039
U 1 1
P 8030 690
F 0 "#PWR039" H 8030 440 50  0001 C CNN
F 1 "GND" H 8080 520 50  0000 C CNN
F 2 "" H 8030 690 50  0000 C CNN
F 3 "" H 8030 690 50  0000 C CNN
	1    8030 690 
	-1   0    0    1   
$EndComp
$Comp
L serial_gw_ATMEGA328P-archive:GND #PWR040
U 1 1
P 8440 695
F 0 "#PWR040" H 8440 445 50  0001 C CNN
F 1 "GND" H 8490 525 50  0000 C CNN
F 2 "" H 8440 695 50  0000 C CNN
F 3 "" H 8440 695 50  0000 C CNN
	1    8440 695 
	-1   0    0    1   
$EndComp
$Comp
L serial_gw_ATMEGA328P-archive:R_Small R7
U 1 1
P 7855 1315
F 0 "R7" V 7785 1265 50  0000 C CNN
F 1 "22" V 7785 1390 50  0000 C CNN
F 2 "Resistors_SMD:R_0402" V 7751 1315 50  0001 C CNN
F 3 "" H 7855 1315 50  0000 C CNN
	1    7855 1315
	0    1    1    0   
$EndComp
Wire Wire Line
	7755 1315 7670 1315
Wire Wire Line
	7955 1315 8030 1315
$Comp
L serial_gw_ATMEGA328P-archive:R_Small R8
U 1 1
P 7860 1415
F 0 "R8" V 7935 1360 50  0000 C CNN
F 1 "22" V 7935 1480 50  0000 C CNN
F 2 "Resistors_SMD:R_0402" V 7756 1415 50  0001 C CNN
F 3 "" H 7860 1415 50  0000 C CNN
	1    7860 1415
	0    1    1    0   
$EndComp
Wire Wire Line
	7760 1415 7670 1415
Wire Wire Line
	7960 1415 8030 1415
Wire Wire Line
	1455 4420 1455 4620
Wire Wire Line
	1455 4420 1605 4420
Wire Wire Line
	1455 4320 1455 4420
Wire Wire Line
	1455 4320 1605 4320
Wire Wire Line
	1455 4620 1605 4620
Wire Wire Line
	1530 6620 1530 6820
Wire Wire Line
	1530 6520 1530 6620
Wire Wire Line
	4530 5770 4655 5770
Wire Wire Line
	4530 5770 4530 5800
Wire Wire Line
	9825 5750 10125 5750
Wire Wire Line
	6025 1600 6025 2000
Wire Wire Line
	6025 2000 6025 2400
Wire Wire Line
	4830 5445 5355 5445
Wire Wire Line
	9200 3710 9200 3975
Wire Wire Line
	7600 3710 7600 3975
Wire Wire Line
	10080 3605 10080 3675
Wire Wire Line
	9730 805  9730 815 
Wire Wire Line
	9730 805  9830 805 
Wire Wire Line
	9395 4075 9530 4075
Wire Wire Line
	8775 5750 8775 5775
Wire Wire Line
	6300 3610 6300 3710
Wire Wire Line
	5905 4060 5950 4060
Wire Wire Line
	8030 920  8030 1115
Wire Wire Line
	8440 920  8650 920 
$EndSCHEMATC
